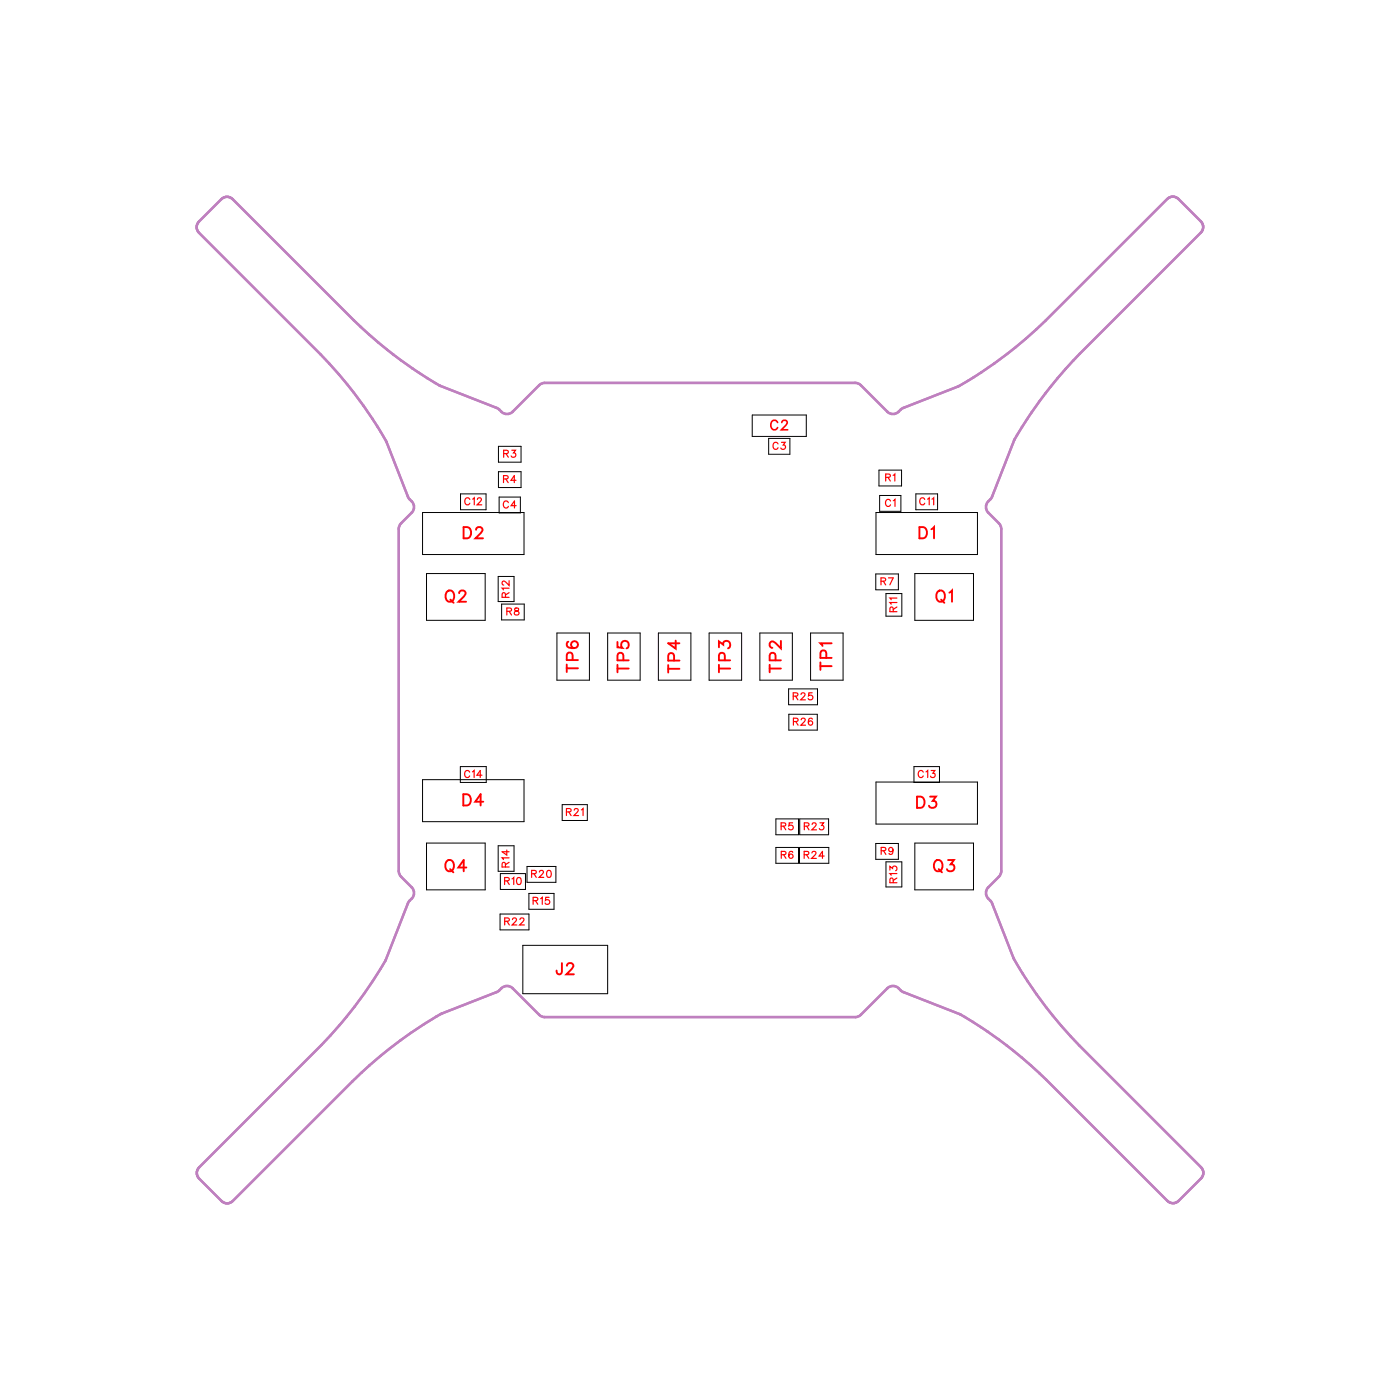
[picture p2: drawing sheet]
<svg xmlns="http://www.w3.org/2000/svg" width="88mm" height="88mm" viewBox="0 0 88 88" stroke-linecap="round" stroke-linejoin="round" font-family="sans-serif">
<path d="M25.2 54.9v-21.5l.1-.4 .7-.7a.59 .59 0 0 0-.2-.9l-1.4-3.5a26.3 26.3 0 0 0-4.2-5.5l-7.6-7.7a.5 .5 0 0 1 0-.7l1.4-1.4a.5 .5 0 0 1 .7 0l7.6 7.6a27 27 0 0 0 5.5 4.1l3.6 1.5a.68 .68 0 0 0 .9 .2l1.7-1.7 .4-.1h19.5l.4 .1 1.7 1.7a.83 .83 0 0 0 1-.3l3.4-1.3a26.3 26.3 0 0 0 5.5-4.2l7.7-7.6a.5 .5 0 0 1 .7 0l1.4 1.4a.5 .5 0 0 1 0 .7l-7.6 7.6a27 27 0 0 0-4.1 5.5l-1.5 3.6a.69 .69 0 0 0-.2 .9l.7 .7 .2 .4v21.5l-.2 .4-.7 .7a.59 .59 0 0 0 .2 .9l1.4 3.5a26.4 26.4 0 0 0 4.2 5.5l7.7 7.7a.5 .5 0 0 1 0 .7l-1.5 1.4a.5 .5 0 0 1-.7 0l-7.6-7.6a27 27 0 0 0-5.5-4.1l-3.7-1.5M25.2 54.9l.1 .4 .7 .7a.54 .54 0 0 1-.2 .8M25.8 56.8l-1.5 3.7a27.1 27.1 0 0 1-4 5.4l-7.7 7.7a.5 .5 0 0 0 0 .7l1.4 1.5a.5 .5 0 0 0 .7 0l7.5-7.6a27 27 0 0 1 5.7-4.3l3.5-1.4a.69 .69 0 0 1 .9-.2l1.7 1.7M56.8 62.5a.54 .54 0 0 0-.8-.2l-1.7 1.7-.4 .2h-19.5l-.4-.2" fill="none" stroke="#bf80bf" stroke-width=".15"/>
<g fill="none" stroke="#000" stroke-width=".06">
<path d="M26.7 32.3h6.4v2.7h-6.4zM26.9 36.2h3.7v2.9h-3.7zM29 31.2h1.7v1h-1.7zM31.4 36.4h1v1.5h-1zM31.4 28.2h1.5v1h-1.5zM31.4 29.8h1.5v1h-1.5zM31.5 32.4v-1h1.3v1M31.6 38.1h1.5v1h-1.5zM35.1 39.9h2.1v3h-2.1zM38.3 39.9h2.1v3h-2.1zM41.5 39.9h2.1v3h-2.1zM44.7 39.9h2.1v3h-2.1z"/>
<path d="M47.4 26.2h3.5v1.3h-3.5zM47.9 39.9h2.1v3h-2.1zM48.5 27.7h1.3v1h-1.3zM51.1 39.9h2.1v3h-2.1zM55.2 36.2h1.5v1h-1.5zM55.3 32.3h6.4v2.7h-6.4zM55.4 29.7h1.5v1h-1.5zM55.5 31.3h1.3v1h-1.3zM55.9 37.4h1v1.5h-1zM57.7 36.2h3.7v2.9h-3.7zM57.8 31.2h1.3v1h-1.3zM26.7 49.2h6.4v2.6h-6.4z"/>
<path d="M26.9 53.2h3.7v2.9h-3.7zM29 48.4h1.7v1h-1.7zM31.4 53.3h1v1.7h-1zM31.5 57.7h1.9v1h-1.9zM31.6 55.1h1.5v1h-1.5zM33 59.6h5.3v3.1h-5.3zM33.2 54.7h1.9v1h-1.9zM33.4 56.4h1.5v1h-1.5zM35.5 50.8h1.5v1h-1.5zM48.9 51.7h1.5v1h-1.5zM48.9 53.5h1.5v1h-1.5zM49.7 43.5h1.9v1h-1.9z"/>
<path d="M49.8 45.1h1.7v1h-1.7zM50.4 53.5h1.9v1h-1.9zM50.4 51.7h1.9v1h-1.9zM55.2 53.2h1.5v1h-1.5zM55.3 49.3h6.4v2.7h-6.4zM55.9 54.4h1v1.5h-1zM57.6 48.4h1.7v1h-1.7zM57.7 53.2h3.7v2.9h-3.7z"/>
</g>
<g fill="none" stroke="#f00" stroke-width=".12">
<path d="M28.2 37.3a.33 .33 0 0 1 .5 .3 .33 .33 0 0 1-.5 .3l-.1-.2zM28.4 37.8l.2 .2M29 37.4l.1-.2h.1l.2 .2-.1 .2-.4 .4h.5M29.2 33.2h.3a.38 .38 0 0 1 .2 .4 .38 .38 0 0 1-.2 .4h-.3zM30 33.4l.2-.2h.1l.1 .2-.1 .2-.3 .4h.5M58 33.2h.2a.38 .38 0 0 1 .3 .4 .38 .38 0 0 1-.3 .4h-.2zM58.7 33.4l.2-.2v.8M59.1 37.3h.1a.33 .33 0 0 1 .4 .3 .33 .33 0 0 1-.4 .3l-.1-.2zM59.4 37.8l.2 .2M59.9 37.4l.1-.2v.8M28.2 54.3a.33 .33 0 0 1 .4 .3 .33 .33 0 0 1-.4 .3l-.1-.2zM28.4 54.8l.2 .2"/>
<path d="M29.2 50.1h.3a.38 .38 0 0 1 .2 .4 .38 .38 0 0 1-.2 .3h-.3zM29.4 54.7h-.5l.3-.5v.8M30.5 50.6h-.5l.3-.5v.7M35.7 42.2h.8M35.7 41.9v.5M35.8 40.5a.35 .35 0 0 0 .2 .4 .35 .35 0 0 0 .5-.2 .22 .22 0 0 0-.2-.3 .22 .22 0 0 0-.3 .2 .22 .22 0 0 0 .2 .3M36.1 41.6v-.4h-.3l-.1 .4h.8M38.9 40.5v.3l.4 .1a.25 .25 0 0 1-.1-.4 .25 .25 0 0 1 .4 0 .25 .25 0 0 1-.1 .4M38.9 42.2h.8M38.9 41.9v.5M39.3 41.7v-.5h-.3l-.1 .5h.8M42.1 42.2h.8"/>
<path d="M42.1 41.9v.5M42.5 41.7v-.4l-.3-.1-.1 .5h.8M42.6 40.4v.5l-.5-.3h.8M45.3 40.8v-.3l.3 .2a.24 .24 0 0 1 .4-.2 .24 .24 0 0 1-.1 .4M45.3 42.2h.8M45.3 41.9v.5M45.7 41.7v-.5h-.3l-.1 .5h.8M48.5 42.2h.8M48.5 41.9v.5M48.9 41.7v-.5h-.3l-.1 .5h.8M49.3 40.4v.5l-.4-.3-.2-.1-.2 .1v.1l.2 .2M51.7 42h.8"/>
<path d="M51.7 41.8v.5M52.1 41.5v-.4h-.3l-.1 .4h.8M52.5 40.6h-.8l.2 .1M57.8 50.2h.3a.38 .38 0 0 1 .2 .4 .38 .38 0 0 1-.2 .4h-.3zM58.7 50.2h.3l-.2 .3a.24 .24 0 0 1 .2 .4 .24 .24 0 0 1-.4-.1M59 54.3a.33 .33 0 0 1 .5 .3 .33 .33 0 0 1-.5 .3l-.1-.2zM59.2 54.8l.2 .2M59.8 54.2h.4l-.2 .3a.24 .24 0 0 1 .1 .4 .24 .24 0 0 1-.4-.1M35.4 60.7v.7h-.2l-.1-.2M35.8 60.9l.1-.2h.1l.2 .2-.1 .2-.4 .4h.5"/>
</g>
<path d="M49 26.7a.22 .22 0 0 0-.2-.2 .22 .22 0 0 0-.2 .2v.2a.22 .22 0 0 0 .2 .2 .22 .22 0 0 0 .2-.1M49.3 26.7l.1-.2 .3 .1-.4 .5h.4" fill="none" stroke="#f00" stroke-width=".1"/>
<g fill="none" stroke="#f00" stroke-width=".07">
<path d="M29.6 31.5a.16 .16 0 0 0-.2-.1 .16 .16 0 0 0-.1 .2v.1a.16 .16 0 0 0 .1 .1 .16 .16 0 0 0 .2-.1M29.8 31.5l.1-.1v.4M30.1 31.5l.2-.1 .1 .1-.3 .3h.3M31.8 30.2h.2v-.2h-.2v.4M31.8 28.6h.2v-.2h-.2v.4M31.9 37.7v-.3h-.2v.3h.4M31.9 30.2l.2 .2M31.9 28.6l.2 .2M32 38.6l.2-.1v-.1l-.2-.1v.5M32.1 31.7a.16 .16 0 0 0-.2-.1 .16 .16 0 0 0-.2 .2v.1a.16 .16 0 0 0 .2 .1 .16 .16 0 0 0 .2-.1M32.1 37.1h-.4l.1 .1M32.1 36.6v.3l-.3-.3-.1 .1 .1 .2"/>
<path d="M32.1 37.4l-.2 .1M32.1 38.6l.2 .2M32.3 28.4h.2l-.1 .2a.15 .15 0 0 1 .1 .2 .15 .15 0 0 1-.3 0M32.5 38.4v.1a.23 .23 0 0 1 .2 .3h-.2a.18 .18 0 0 1 0-.2 .18 .18 0 0 1 .2-.1v-.1zM32.5 30.3h-.3l.2-.3v.4M32.6 31.9h-.4l.2-.3v.4M49.1 28a.16 .16 0 0 0-.2-.1 .16 .16 0 0 0-.1 .2v.1a.16 .16 0 0 0 .1 .1 .16 .16 0 0 0 .2-.1M49.3 27.9h.2l-.1 .2a.15 .15 0 0 1 .1 .2 .15 .15 0 0 1-.3 0M55.6 36.7l.2-.1v-.1l-.2-.1v.5M55.7 36.7l.2 .2M55.9 30.1h.2v-.2h-.2v.4M56 30.1l.2 .2"/>
<path d="M56 36.4h.3l-.2 .5M56.2 31.6a.16 .16 0 0 0-.2-.1 .16 .16 0 0 0-.1 .2v.1a.16 .16 0 0 0 .1 .1 .16 .16 0 0 0 .2-.1M56.3 30l.1-.1v.4M56.3 38.6v-.3h-.1l-.1 .3h.5M56.3 31.6l.2-.1v.4M56.6 38h-.5l.1 .1M56.6 37.7h-.5l.1 .1M56.6 38.3l-.3 .1M58.3 31.5a.16 .16 0 0 0-.2-.1 .16 .16 0 0 0-.1 .2v.1a.16 .16 0 0 0 .1 .1 .16 .16 0 0 0 .2-.1M58.5 31.5l.1-.1v.4M58.8 31.5l.1-.1v.4M29.6 48.7a.16 .16 0 0 0-.2-.1 .16 .16 0 0 0-.1 .2v.1a.16 .16 0 0 0 .1 .1 .16 .16 0 0 0 .2-.1"/>
<path d="M29.8 48.7l.1-.1v.4M30.4 48.9h-.3l.2-.3v.4M31.8 55.6l.3-.1v-.1l-.3-.1v.5M31.8 58.1h.3v-.2h-.3v.4M31.9 54.7v-.3h-.2v.3h.4M32 53.6v.3l-.3-.2h.4M32 55.6l.1 .2M32 58.1l.1 .2M32.1 54.1h-.4l.1 .1M32.1 54.4l-.2 .1M32.3 55.4l.1-.1v.5M32.3 58l.2-.1 .1 .1-.3 .3h.3"/>
<path d="M32.8 58l.2-.1v.1l-.2 .3h.3M33.5 55.1h.3v-.2h-.3v.4M33.6 56.8h.3v-.2h-.3v.4M33.7 55.1l.1 .2M33.8 56.8l.1 .2M34 55l.2-.1 .1 .1-.3 .3h.3M34.1 56.7l.1-.1v.4M34.6 56.6h-.2v.2a.16 .16 0 0 1 .2 0 .16 .16 0 0 1 0 .2 .16 .16 0 0 1-.2 0M35.7 51.2h.3v-.2h-.3v.4M35.9 51.2l.1 .2M36.2 51.1l.2-.1 .1 .1-.3 .3h.3M36.7 51.1l.1-.1v.4"/>
<path d="M49.3 52.1h.2v-.2h-.2v.4M49.3 53.9h.2l.1-.2h-.3v.4M49.4 52.1l.2 .2M49.4 53.9l.2 .2M50 51.9h-.2v.2a.16 .16 0 0 1 .2 0 .16 .16 0 0 1 0 .2 .16 .16 0 0 1-.3 0M50 53.8v-.1a.19 .19 0 0 0-.3 .2 .19 .19 0 0 0 .3 .2 .14 .14 0 0 0-.1-.2 .14 .14 0 0 0-.1 .1M50 43.9h.3v-.2h-.3v.4M50 45.5h.3v-.2h-.3v.4M50.2 43.9l.1 .2M50.2 45.5l.1 .2M50.5 43.8l.2-.1 .1 .1-.3 .3h.3M50.5 45.4l.2-.1 .1 .1-.3 .3h.3"/>
<path d="M50.7 53.9h.3v-.2h-.3v.4M50.7 52.1h.3v-.2h-.3v.4M50.9 53.9l.1 .2M50.9 52.1l.1 .2M51.2 53.8l.2-.1 .1 .1-.3 .3h.3M51.2 52l.2-.1 .1 .1-.3 .3h.3M51.2 43.7h-.2v.2a.16 .16 0 0 1 .2 0 .16 .16 0 0 1 0 .2 .16 .16 0 0 1-.2 0M51.2 45.4v-.1a.19 .19 0 0 0-.2 .2 .19 .19 0 0 0 .2 .2 .14 .14 0 0 0 0-.2 .14 .14 0 0 0-.2 .1M51.7 51.9h.2l-.1 .2a.15 .15 0 0 1 .1 .2 .15 .15 0 0 1-.2 0M52 54h-.3l.2-.3v.4M55.6 53.7l.2-.1 .1-.1-.3-.1v.5M55.7 53.7l.2 .2"/>
<path d="M56.1 54.9v-.3l.2 .2a.15 .15 0 0 1 .2-.1 .15 .15 0 0 1 0 .2M56.3 53.6a.14 .14 0 0 1-.2 .1 .14 .14 0 0 1 0-.2 .14 .14 0 0 1 .2 0v.4l-.2-.1M56.3 55.7v-.3h-.1l-.1 .3h.5M56.6 55.1h-.5l.1 .1M56.6 55.4l-.3 .1M58.2 48.7a.16 .16 0 0 0-.2-.1 .16 .16 0 0 0-.1 .2v.1a.16 .16 0 0 0 .1 .1 .16 .16 0 0 0 .2-.1M58.4 48.7l.1-.1v.4M58.7 48.6h.3l-.2 .2a.15 .15 0 0 1 .1 .2 .15 .15 0 0 1-.2 0"/>
<circle cx="32.7" cy="55.5" r=".2"/>
<circle cx="34.6" cy="55.1" r=".2"/>
</g>
<g font-size="1.2" fill="#fff">
<text x="29.2" y="34.3">D2</text>
<text x="57.9" y="34.3">D1</text>
<text x="28" y="38.3">Q2</text>
<text x="59" y="38.3">Q1</text>
<text x="36.8" y="42.4" transform="rotate(-90 36.8 42.4)">TP6</text>
<text x="40" y="42.5" transform="rotate(-90 40 42.5)">TP5</text>
<text x="43.2" y="42.5" transform="rotate(-90 43.2 42.5)">TP4</text>
<text x="46.4" y="42.5" transform="rotate(-90 46.4 42.5)">TP3</text>
<text x="49.6" y="42.5" transform="rotate(-90 49.6 42.5)">TP2</text>
<text x="52.8" y="42.3" transform="rotate(-90 52.8 42.3)">TP1</text>
<text x="29.2" y="51.1">D4</text>
<text x="57.8" y="51.3">D3</text>
<text x="28" y="55.3">Q4</text>
<text x="58.8" y="55.3">Q3</text>
<text x="35" y="61.8">J2</text>
</g>
<text font-size="1" fill="#fff" x="48.6" y="27.4">C2</text>
<g font-size=".8" fill="#fff">
<text x="31.7" y="29">R3</text>
<text x="48.7" y="28.5">C3</text>
<text x="29.3" y="32">C12</text>
<text x="31.7" y="32.2">C4</text>
<text x="31.7" y="30.6">R4</text>
<text x="55.8" y="32.1">C1</text>
<text x="55.8" y="30.5">R1</text>
<text x="58" y="32">C11</text>
<text x="31.9" y="39">R8</text>
<text x="32.3" y="37.7" transform="rotate(-90 32.3 37.7)">R12</text>
<text x="55.5" y="37.1">R7</text>
<text x="56.8" y="38.6" transform="rotate(-90 56.8 38.6)">R11</text>
<text x="50" y="44.3">R25</text>
<text x="50" y="45.9">R26</text>
<text x="29.3" y="49.2">C14</text>
<text x="35.7" y="51.6">R21</text>
<text x="49.2" y="52.5">R5 R23</text>
<text x="57.9" y="49.2">C13</text>
<text x="31.8" y="56">R10</text>
<text x="31.8" y="58.5">R22</text>
<text x="32.3" y="54.7" transform="rotate(-90 32.3 54.7)">R14</text>
<text x="33.5" y="55.5">R20</text>
<text x="33.6" y="57.2">R15</text>
<text x="49.2" y="54.3">R6 R24</text>
<text x="55.5" y="54.1">R9</text>
<text x="56.8" y="55.7" transform="rotate(-90 56.8 55.7)">R13</text>
</g>
</svg>
